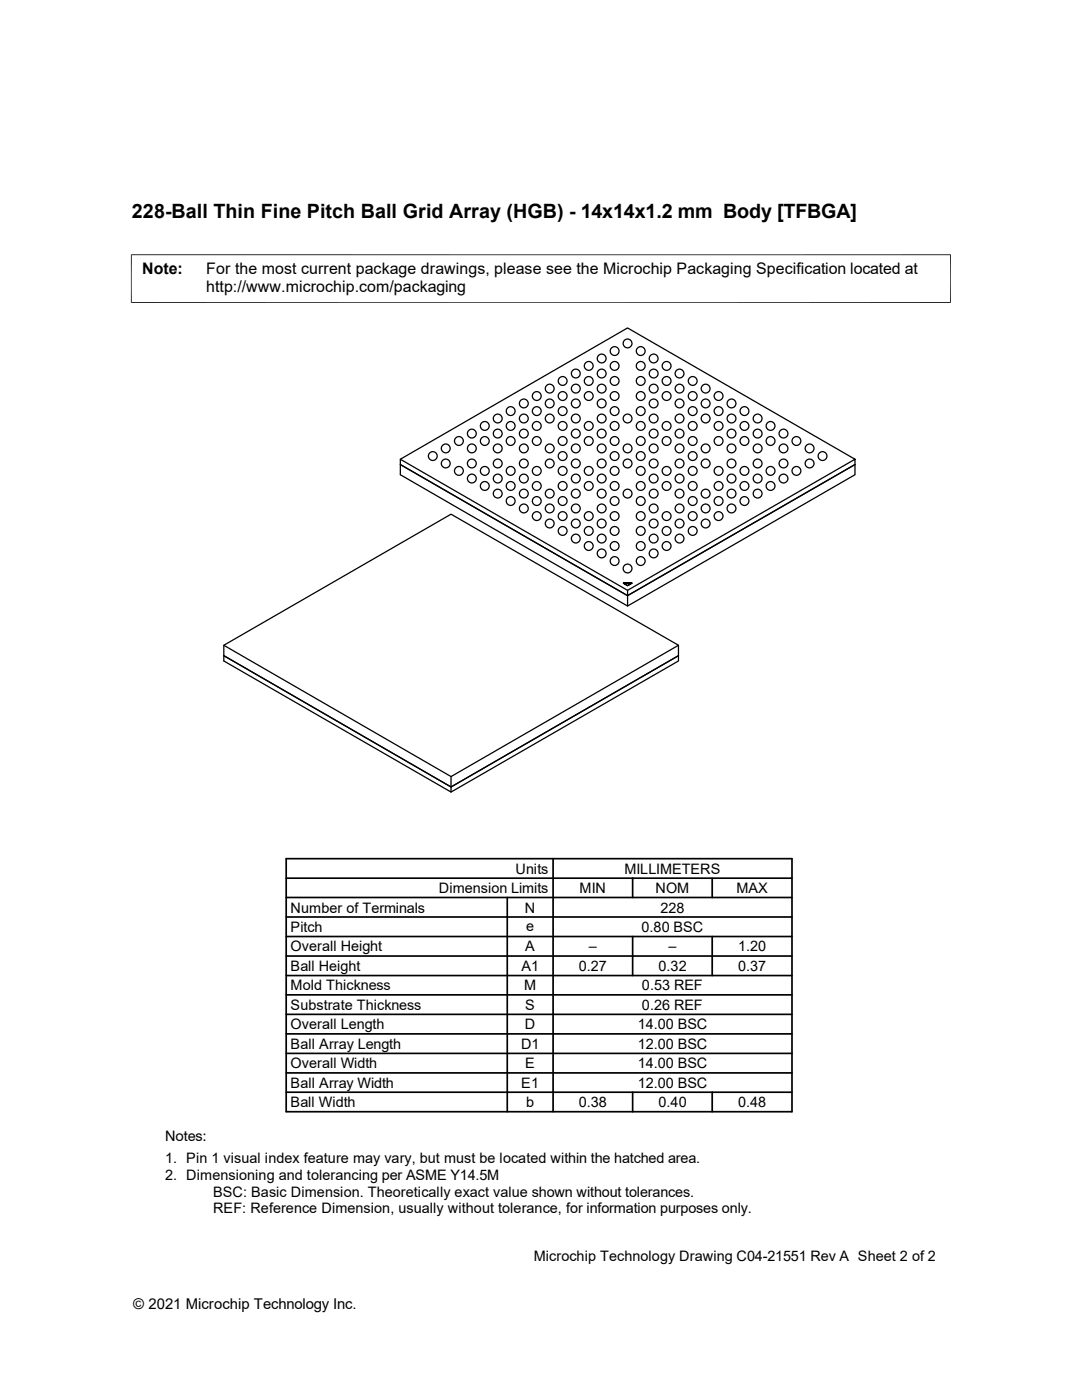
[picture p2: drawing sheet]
<svg xmlns="http://www.w3.org/2000/svg" width="216mm" height="279mm" viewBox="0 0 216 279" stroke-linecap="round" stroke-linejoin="round" font-family="sans-serif">
<g fill="none" stroke="#000" stroke-width=".25">
<path d="M79.9 91.7l45.3 26.1M170.6 91.7l-45.4 26.1v1.1l45.4-26.2v-1l-45.4-26.3-45.3 26.3v1l45.3 26.2 45.4-26.2v2l-45.4 26.2v-2l-45.3-26.2v2l45.3 26.2M124.4 116.4h1.7l-.9 .5-.8-.5h1.7l-.9 .5zM44.7 128.8l45.3-26.2 45.4 26.2v2.1l-45.4 26.2-45.3-26.2zM44.7 128.8l45.3 26.2M135.4 128.8l-45.4 26.2v2.1l-45.3-26.2v1l45.3 26.2v-1l45.4-26.2v1l-45.4 26.2"/>
<circle cx="107.1" cy="79" r=".88"/>
<circle cx="109.7" cy="77.6" r=".88"/>
<circle cx="112.3" cy="76" r=".88"/>
<circle cx="112.3" cy="79" r=".88"/>
<circle cx="114.9" cy="77.6" r=".88"/>
<circle cx="114.9" cy="74.5" r=".88"/>
<circle cx="117.5" cy="76" r=".88"/>
<circle cx="117.5" cy="73" r=".88"/>
<circle cx="117.5" cy="79" r=".88"/>
<circle cx="120.1" cy="74.5" r=".88"/>
<circle cx="120.1" cy="77.6" r=".88"/>
<circle cx="120.1" cy="71.5" r=".88"/>
<circle cx="122.6" cy="70.1" r=".88"/>
<circle cx="122.6" cy="79" r=".88"/>
<circle cx="122.6" cy="73" r=".88"/>
<circle cx="122.6" cy="76" r=".88"/>
<circle cx="125.2" cy="68.5" r=".88"/>
<circle cx="127.9" cy="70.1" r=".88"/>
<circle cx="127.9" cy="76" r=".88"/>
<circle cx="127.9" cy="73" r=".88"/>
<circle cx="127.9" cy="79" r=".88"/>
<circle cx="130.4" cy="77.6" r=".88"/>
<circle cx="130.4" cy="74.5" r=".88"/>
<circle cx="130.4" cy="71.5" r=".88"/>
<circle cx="133" cy="76" r=".88"/>
<circle cx="133" cy="73" r=".88"/>
<circle cx="133" cy="79" r=".88"/>
<circle cx="135.6" cy="77.6" r=".88"/>
<circle cx="135.6" cy="74.5" r=".88"/>
<circle cx="138.2" cy="79" r=".88"/>
<circle cx="138.2" cy="76" r=".88"/>
<circle cx="140.8" cy="77.6" r=".88"/>
<circle cx="143.4" cy="79" r=".88"/>
<circle cx="86.4" cy="91" r=".88"/>
<circle cx="88.9" cy="92.5" r=".88"/>
<circle cx="88.9" cy="89.5" r=".88"/>
<circle cx="91.6" cy="88" r=".88"/>
<circle cx="91.6" cy="94" r=".88"/>
<circle cx="94.2" cy="95.5" r=".88"/>
<circle cx="94.2" cy="89.5" r=".88"/>
<circle cx="94.2" cy="86.5" r=".88"/>
<circle cx="94.2" cy="92.5" r=".88"/>
<circle cx="96.7" cy="97" r=".88"/>
<circle cx="96.7" cy="88" r=".88"/>
<circle cx="96.7" cy="85" r=".88"/>
<circle cx="96.7" cy="94" r=".88"/>
<circle cx="99.3" cy="98.5" r=".88"/>
<circle cx="99.3" cy="83.5" r=".88"/>
<circle cx="99.3" cy="89.5" r=".88"/>
<circle cx="99.3" cy="86.5" r=".88"/>
<circle cx="99.3" cy="92.5" r=".88"/>
<circle cx="99.3" cy="95.5" r=".88"/>
<circle cx="101.9" cy="88" r=".88"/>
<circle cx="101.9" cy="85" r=".88"/>
<circle cx="101.9" cy="97" r=".88"/>
<circle cx="101.9" cy="100" r=".88"/>
<circle cx="101.9" cy="82" r=".88"/>
<circle cx="101.9" cy="94" r=".88"/>
<circle cx="104.5" cy="86.5" r=".88"/>
<circle cx="104.5" cy="80.5" r=".88"/>
<circle cx="104.5" cy="89.5" r=".88"/>
<circle cx="104.5" cy="98.5" r=".88"/>
<circle cx="104.5" cy="95.5" r=".88"/>
<circle cx="104.5" cy="92.5" r=".88"/>
<circle cx="104.5" cy="83.5" r=".88"/>
<circle cx="107.1" cy="85" r=".88"/>
<circle cx="107.1" cy="97" r=".88"/>
<circle cx="107.1" cy="88" r=".88"/>
<circle cx="107.1" cy="82" r=".88"/>
<circle cx="107.1" cy="100" r=".88"/>
<circle cx="107.1" cy="94" r=".88"/>
<circle cx="109.7" cy="89.5" r=".88"/>
<circle cx="109.7" cy="98.5" r=".88"/>
<circle cx="109.7" cy="83.5" r=".88"/>
<circle cx="109.7" cy="92.5" r=".88"/>
<circle cx="109.7" cy="80.5" r=".88"/>
<circle cx="112.3" cy="88" r=".88"/>
<circle cx="112.3" cy="100" r=".88"/>
<circle cx="112.3" cy="82" r=".88"/>
<circle cx="112.3" cy="97" r=".88"/>
<circle cx="112.3" cy="85" r=".88"/>
<circle cx="112.3" cy="94" r=".88"/>
<circle cx="112.3" cy="91" r=".88"/>
<circle cx="114.9" cy="86.5" r=".88"/>
<circle cx="114.9" cy="95.5" r=".88"/>
<circle cx="114.9" cy="83.5" r=".88"/>
<circle cx="114.9" cy="98.5" r=".88"/>
<circle cx="114.9" cy="80.5" r=".88"/>
<circle cx="114.9" cy="92.5" r=".88"/>
<circle cx="114.9" cy="89.5" r=".88"/>
<circle cx="117.5" cy="88" r=".88"/>
<circle cx="117.5" cy="97" r=".88"/>
<circle cx="117.5" cy="85" r=".88"/>
<circle cx="117.5" cy="94" r=".88"/>
<circle cx="120.1" cy="92.5" r=".88"/>
<circle cx="120.1" cy="86.5" r=".88"/>
<circle cx="120.1" cy="98.5" r=".88"/>
<circle cx="120.1" cy="89.5" r=".88"/>
<circle cx="120.1" cy="80.5" r=".88"/>
<circle cx="120.1" cy="95.5" r=".88"/>
<circle cx="120.1" cy="83.5" r=".88"/>
<circle cx="122.6" cy="94" r=".88"/>
<circle cx="122.6" cy="100" r=".88"/>
<circle cx="122.6" cy="82" r=".88"/>
<circle cx="122.6" cy="85" r=".88"/>
<circle cx="122.6" cy="88" r=".88"/>
<circle cx="122.6" cy="97" r=".88"/>
<circle cx="122.6" cy="91" r=".88"/>
<circle cx="125.2" cy="92.5" r=".88"/>
<circle cx="125.2" cy="89.5" r=".88"/>
<circle cx="125.2" cy="98.5" r=".88"/>
<circle cx="125.2" cy="83.5" r=".88"/>
<circle cx="127.9" cy="94" r=".88"/>
<circle cx="127.9" cy="97" r=".88"/>
<circle cx="127.9" cy="88" r=".88"/>
<circle cx="127.9" cy="91" r=".88"/>
<circle cx="127.9" cy="100" r=".88"/>
<circle cx="127.9" cy="82" r=".88"/>
<circle cx="127.9" cy="85" r=".88"/>
<circle cx="130.4" cy="98.5" r=".88"/>
<circle cx="130.4" cy="95.5" r=".88"/>
<circle cx="130.4" cy="80.5" r=".88"/>
<circle cx="130.4" cy="92.5" r=".88"/>
<circle cx="130.4" cy="89.5" r=".88"/>
<circle cx="130.4" cy="86.5" r=".88"/>
<circle cx="130.4" cy="83.5" r=".88"/>
<circle cx="133" cy="94" r=".88"/>
<circle cx="133" cy="97" r=".88"/>
<circle cx="133" cy="88" r=".88"/>
<circle cx="133" cy="85" r=".88"/>
<circle cx="135.6" cy="86.5" r=".88"/>
<circle cx="135.6" cy="95.5" r=".88"/>
<circle cx="135.6" cy="98.5" r=".88"/>
<circle cx="135.6" cy="80.5" r=".88"/>
<circle cx="135.6" cy="89.5" r=".88"/>
<circle cx="135.6" cy="92.5" r=".88"/>
<circle cx="135.6" cy="83.5" r=".88"/>
<circle cx="138.2" cy="94" r=".88"/>
<circle cx="138.2" cy="97" r=".88"/>
<circle cx="138.2" cy="100" r=".88"/>
<circle cx="138.2" cy="82" r=".88"/>
<circle cx="138.2" cy="85" r=".88"/>
<circle cx="138.2" cy="91" r=".88"/>
<circle cx="138.2" cy="88" r=".88"/>
<circle cx="140.8" cy="89.5" r=".88"/>
<circle cx="140.8" cy="92.5" r=".88"/>
<circle cx="140.8" cy="98.5" r=".88"/>
<circle cx="140.8" cy="80.5" r=".88"/>
<circle cx="140.8" cy="83.5" r=".88"/>
<circle cx="143.4" cy="82" r=".88"/>
<circle cx="143.4" cy="100" r=".88"/>
<circle cx="143.4" cy="97" r=".88"/>
<circle cx="143.4" cy="94" r=".88"/>
<circle cx="143.4" cy="85" r=".88"/>
<circle cx="143.4" cy="88" r=".88"/>
<circle cx="146" cy="89.5" r=".88"/>
<circle cx="146" cy="95.5" r=".88"/>
<circle cx="146" cy="80.5" r=".88"/>
<circle cx="146" cy="83.5" r=".88"/>
<circle cx="146" cy="86.5" r=".88"/>
<circle cx="146" cy="92.5" r=".88"/>
<circle cx="146" cy="98.5" r=".88"/>
<circle cx="148.6" cy="97" r=".88"/>
<circle cx="148.6" cy="100" r=".88"/>
<circle cx="148.6" cy="94" r=".88"/>
<circle cx="148.6" cy="85" r=".88"/>
<circle cx="148.6" cy="82" r=".88"/>
<circle cx="148.6" cy="88" r=".88"/>
<circle cx="151.2" cy="95.5" r=".88"/>
<circle cx="151.2" cy="86.5" r=".88"/>
<circle cx="151.2" cy="89.5" r=".88"/>
<circle cx="151.2" cy="92.5" r=".88"/>
<circle cx="151.2" cy="98.5" r=".88"/>
<circle cx="151.2" cy="83.5" r=".88"/>
<circle cx="153.8" cy="94" r=".88"/>
<circle cx="153.8" cy="97" r=".88"/>
<circle cx="153.8" cy="85" r=".88"/>
<circle cx="153.8" cy="88" r=".88"/>
<circle cx="156.3" cy="92.5" r=".88"/>
<circle cx="156.3" cy="95.5" r=".88"/>
<circle cx="156.3" cy="86.5" r=".88"/>
<circle cx="156.3" cy="89.5" r=".88"/>
<circle cx="158.9" cy="94" r=".88"/>
<circle cx="158.9" cy="88" r=".88"/>
<circle cx="161.5" cy="89.5" r=".88"/>
<circle cx="161.5" cy="92.5" r=".88"/>
<circle cx="164.1" cy="91" r=".88"/>
<circle cx="104.5" cy="101.5" r=".88"/>
<circle cx="107.1" cy="103" r=".88"/>
<circle cx="109.7" cy="104.5" r=".88"/>
<circle cx="109.7" cy="101.5" r=".88"/>
<circle cx="112.3" cy="106" r=".88"/>
<circle cx="112.3" cy="103" r=".88"/>
<circle cx="114.9" cy="104.5" r=".88"/>
<circle cx="114.9" cy="107.5" r=".88"/>
<circle cx="114.9" cy="101.5" r=".88"/>
<circle cx="117.5" cy="106" r=".88"/>
<circle cx="117.5" cy="109" r=".88"/>
<circle cx="117.5" cy="103" r=".88"/>
<circle cx="120.1" cy="101.5" r=".88"/>
<circle cx="120.1" cy="110.4" r=".88"/>
<circle cx="120.1" cy="107.5" r=".88"/>
<circle cx="120.1" cy="104.5" r=".88"/>
<circle cx="122.6" cy="103" r=".88"/>
<circle cx="122.6" cy="106" r=".88"/>
<circle cx="122.6" cy="109" r=".88"/>
<circle cx="122.6" cy="112" r=".88"/>
<circle cx="125.2" cy="113.5" r=".88"/>
<circle cx="127.9" cy="103" r=".88"/>
<circle cx="127.9" cy="106" r=".88"/>
<circle cx="127.9" cy="112" r=".88"/>
<circle cx="127.9" cy="109" r=".88"/>
<circle cx="130.4" cy="101.5" r=".88"/>
<circle cx="130.4" cy="107.5" r=".88"/>
<circle cx="130.4" cy="104.5" r=".88"/>
<circle cx="130.4" cy="110.4" r=".88"/>
<circle cx="133" cy="106" r=".88"/>
<circle cx="133" cy="103" r=".88"/>
<circle cx="133" cy="109" r=".88"/>
<circle cx="135.6" cy="104.5" r=".88"/>
<circle cx="135.6" cy="101.5" r=".88"/>
<circle cx="135.6" cy="107.5" r=".88"/>
<circle cx="138.2" cy="106" r=".88"/>
<circle cx="138.2" cy="103" r=".88"/>
<circle cx="140.8" cy="101.5" r=".88"/>
<circle cx="140.8" cy="104.5" r=".88"/>
<circle cx="143.4" cy="103" r=".88"/>
<circle cx="146" cy="101.5" r=".88"/>
</g>
<path d="M26.1 50.8h163.6M26.2 50.8v9.7M189.7 50.8v9.7M26.1 60.4h163.6" fill="none" stroke="#000" stroke-width=".2"/>
<g fill="none" stroke="#000" stroke-width=".34">
<path d="M57.1 171.4h100.9v50.5h-100.9zM57.1 179.1h100.9M57.1 175.3h100.9M101.2 179.1v42.8M110.4 171.4v50.5M126.2 175.3v3.8M142.1 175.3v3.8M57.1 190.8h100.9M57.1 186.9h100.9M57.1 183h100.9M57.1 194.7h100.9M57.1 198.5h100.9"/>
<path d="M126.2 186.9v7.8M142.1 186.9v7.8M57.1 206.3h100.9M57.1 202.4h100.9M57.1 214.1h100.9M57.1 210.2h100.9M57.1 218h100.9M126.2 218v3.9M142.1 218v3.9"/>
</g>
<text font-size="3.9" x="26.3" y="43.5">228-Ball Thin Fine Pitch Ball Grid Array (HGB) - 14x14x1.2 mm Body [TFBGA]</text>
<g font-size="3.2">
<text x="28.4" y="54.6">Note:</text>
<text x="41.1" y="54.6">For the most current package drawings, please see the Microchip Packaging Specification located at</text>
<text x="41.1" y="58.3">http://www.microchip.com/packaging</text>
</g>
<text font-size="3" x="26.6" y="261.3">© 2021 Microchip Technology Inc.</text>
<g font-size="2.9">
<text x="87.5" y="178.2">Dimension Limits</text>
<text x="102.9" y="174.3">Units</text>
<text x="115.7" y="178.2">MIN</text>
<text x="124.6" y="174.3">MILLIMETERS</text>
<text x="130.8" y="178.2">NOM</text>
<text x="146.9" y="178.2">MAX</text>
<text x="58" y="182.1">Number of Terminals</text>
<text x="58" y="186">Pitch</text>
<text x="104.7" y="182.1">N</text>
<text x="105" y="185.7">e</text>
<text x="128" y="186">0.80 BSC</text>
<text x="131.8" y="182.1">228</text>
<text x="58" y="189.9">Overall Height</text>
<text x="104.8" y="189.9">A</text>
<text x="117.5" y="189.9">–</text>
<text x="133.4" y="189.9">–</text>
<text x="147.3" y="189.9">1.20</text>
<text x="58" y="193.8">Ball Height</text>
<text x="58" y="197.7">Mold Thickness</text>
<text x="104.1" y="193.8">A1</text>
<text x="104.6" y="197.7">M</text>
<text x="115.5" y="193.8">0.27</text>
<text x="128.1" y="197.7">0.53 REF</text>
<text x="131.4" y="193.8">0.32</text>
<text x="147.3" y="193.8">0.37</text>
<text x="58" y="201.5">Substrate Thickness</text>
<text x="104.8" y="201.5">S</text>
<text x="128.1" y="201.5">0.26 REF</text>
<text x="58" y="205.4">Overall Length</text>
<text x="58" y="209.3">Ball Array Length</text>
<text x="104" y="209.3">D1</text>
<text x="104.7" y="205.4">D</text>
<text x="127.3" y="205.4">14.00 BSC</text>
<text x="127.3" y="209.3">12.00 BSC</text>
<text x="58" y="213.2">Overall Width</text>
<text x="104.8" y="213.2">E</text>
<text x="127.3" y="213.2">14.00 BSC</text>
<text x="58" y="221">Ball Width</text>
<text x="58" y="217.1">Ball Array Width</text>
<text x="104" y="217.1">E1</text>
<text x="105" y="220.9">b</text>
<text x="115.5" y="221">0.38</text>
<text x="127.3" y="217.1">12.00 BSC</text>
<text x="131.4" y="221">0.40</text>
<text x="147.3" y="221">0.48</text>
<text x="32.9" y="227.6">Notes:</text>
<text x="32.9" y="232.2">1. Pin 1 visual index feature may vary, but must be located within the hatched area.</text>
<text x="32.9" y="235.5">2. Dimensioning and tolerancing per ASME Y14.5M</text>
<text x="42.5" y="238.8">BSC: Basic Dimension. Theoretically exact value shown without tolerances.</text>
<text x="42.5" y="242.1">REF: Reference Dimension, usually without tolerance, for information purposes only.</text>
<text x="106.5" y="251.6">Microchip Technology Drawing C04-21551 Rev A Sheet 2 of 2</text>
</g>
</svg>
